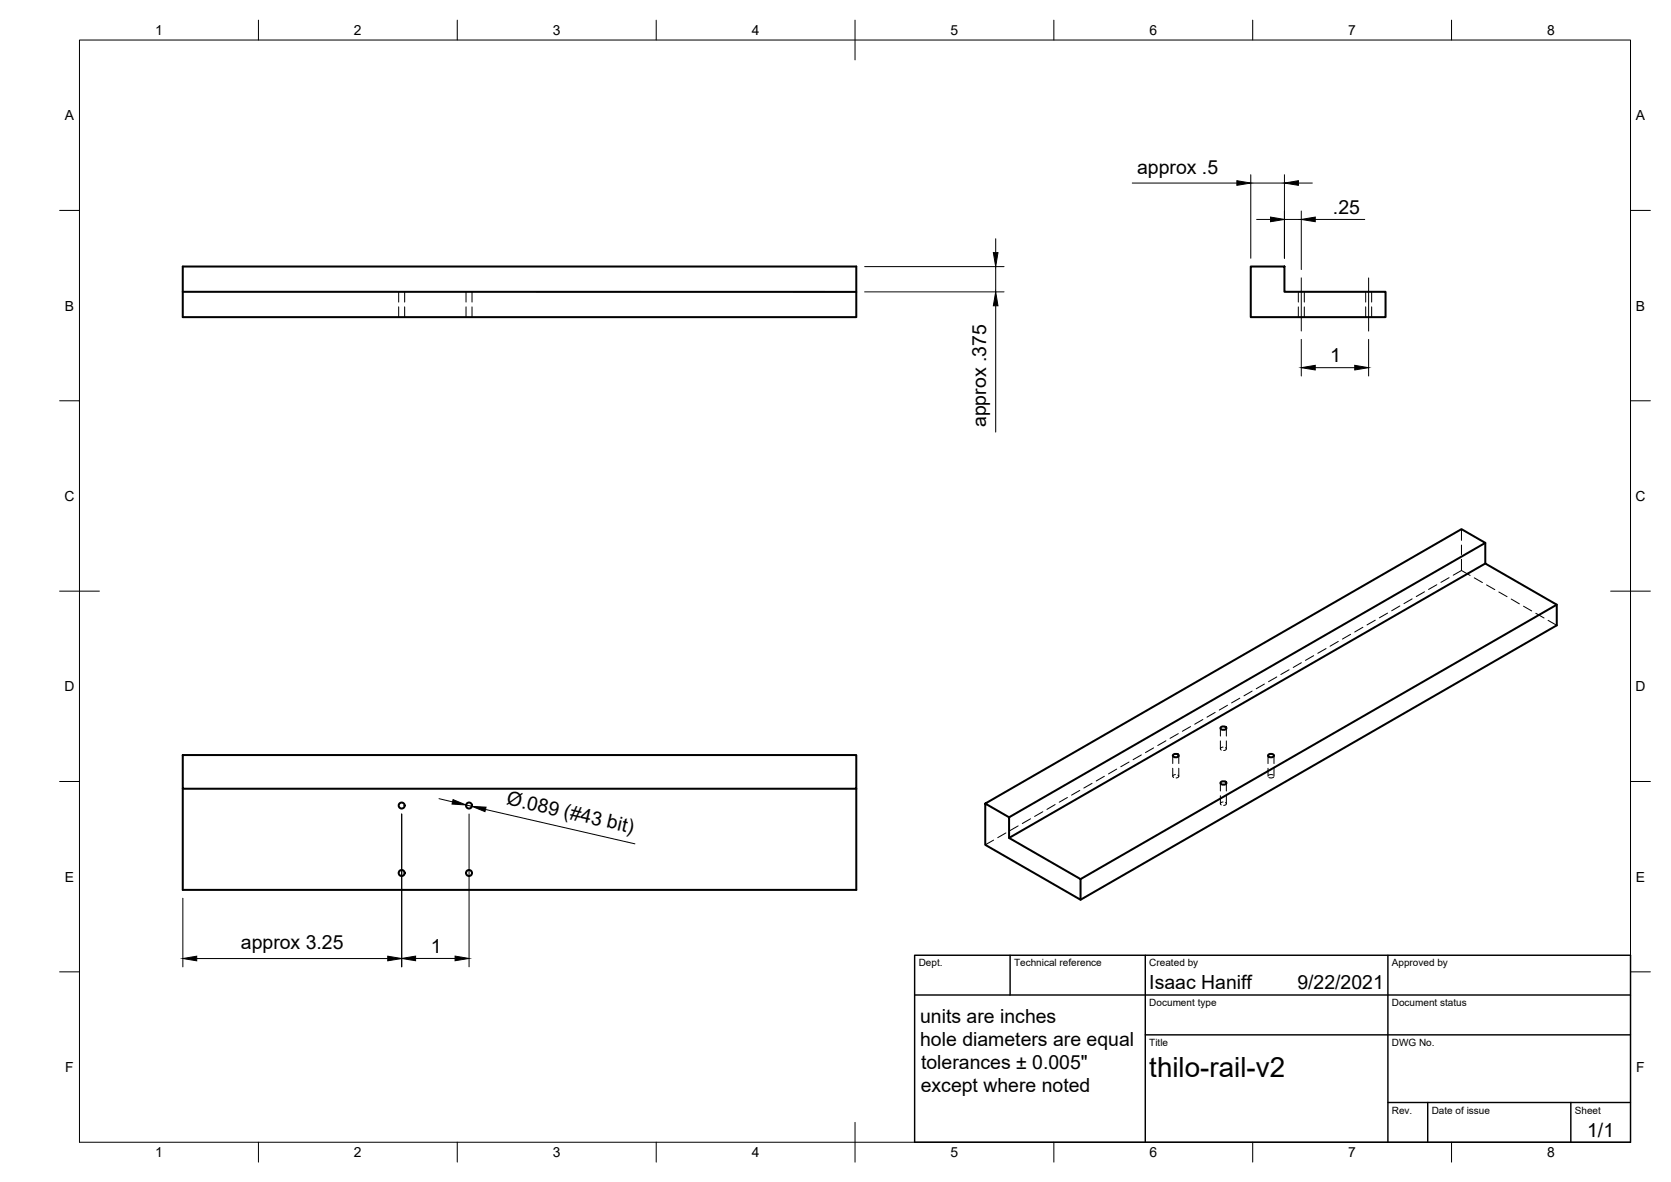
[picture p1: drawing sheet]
<svg xmlns="http://www.w3.org/2000/svg" width="420mm" height="297mm" viewBox="0 0 420 297" stroke-linecap="round" stroke-linejoin="round" font-family="sans-serif">
<!-- layer: Visible -->
<g fill="none" stroke="#000" stroke-width=".51">
<path d="M46 67h169.3v12.7h-169.3zM46 73.3h169.3M314.5 67h8.5v6.3h25.4v6.4h-33.9zM373.5 136.4v5.2l17.9 10.4v5.1l-119.7 69M373.5 141.6l-119.8 69M391.4 152l-119.7 68.9M46 189.7h169.3v8.5h-169.3zM46 198.2v25.4h169.3v-25.4M295.1 189.6l.5-.2a.58 .58 0 0 1 .8 .6l-.8 .3a.58 .58 0 0 1-.7-.5zM307.1 182.7l.5-.2a.58 .58 0 0 1 .8 .6l-.8 .3a.58 .58 0 0 1-.7-.5zM307.1 196.5l.5-.2a.58 .58 0 0 1 .8 .6l-.8 .3a.58 .58 0 0 1-.7-.5zM319.1 189.6l.5-.2a.58 .58 0 0 1 .7 .6l-.7 .3a.58 .58 0 0 1-.7-.5z"/>
<path d="M247.7 201.9l119.8-68.9 6 3.4-119.8 69-6-3.5v10.4l24 13.8v-5.2l-18-10.3v-5.2"/>
<circle cx="101" cy="219.4" r=".75"/>
<circle cx="101" cy="202.4" r=".75"/>
<circle cx="117.9" cy="202.4" r=".75"/>
<circle cx="117.9" cy="219.4" r=".75"/>
</g>
<!-- layer: Hidden -->
<g fill="none" stroke="#000" stroke-width=".25">
<path d="M100.2 73.3v2.6M100.2 77.1v2.6M101.7 73.3v2.6M101.7 77.1v2.6M117.2 73.3v2.6M117.2 77.1v2.6M118.7 73.3v2.6M118.7 77.1v2.6M326.5 73.3v2.6M326.5 77.1v2.6M328 73.3v2.6M328 77.1v2.6"/>
<path d="M343.4 73.3v2.6M343.4 77.1v2.6M344.9 73.3v2.6M344.9 77.1v2.6M367.5 133v2.8M367.5 137v2.4M339.6 159.4l-2.1 1.2M342.7 157.6l-2.1 1.2M345.8 155.9l-2.1 1.1M348.9 154.1l-2.1 1.2M352 152.3l-2.1 1.2M355.1 150.5l-2.1 1.2"/>
<path d="M358.2 148.7l-2.1 1.2M361.3 146.9l-2.1 1.2M364.4 145.2l-2.1 1.2M367.5 140.6v2.8l2.2 1.2M367.5 143.4l-2.1 1.2M370.7 145.2l2 1.2M373.8 147l2.1 1.2M376.9 148.8l2 1.2M380 150.5l2 1.3M383.1 152.3l2 1.2M386.2 154.1l2 1.2M389.3 155.9l2.1 1.2"/>
<path d="M305.5 179l-2 1.2M308.7 177.2l-2.1 1.2M311.7 175.5l-2 1.1M314.8 173.7l-2 1.2M317.9 171.9l-2 1.2M321 170.1l-2 1.2M324.1 168.3l-2 1.2M327.2 166.5l-2 1.2M330.3 164.8l-2 1.2M333.4 163l-2.1 1.2M336.5 161.2l-2.1 1.2M271.5 198.6l-2.1 1.2"/>
<path d="M274.6 196.9l-2.1 1.1M277.7 195.1l-2.1 1.2M280.8 193.3l-2.1 1.2M283.9 191.5l-2.1 1.2M287 189.7l-2.1 1.2M290.1 187.9l-2.1 1.2M293.2 186.2l-2.1 1.2M294.9 189.9v2M294.9 193.1v2M295.6 194.7h-.4a.33 .33 0 0 0-.3 .3 .33 .33 0 0 0 .2 .4M296.2 194.8a.43 .43 0 0 1 .1 .6 .43 .43 0 0 1-.6 .1M296.3 184.4l-2.1 1.2"/>
<path d="M296.4 189.9v2M296.4 193.1v2M299.4 182.6l-2.1 1.2M302.5 180.8l-2.1 1.2M306.9 183v2M306.9 186.2v2M306.9 196.8v2M306.9 200v2M307.5 187.8h-.2a.37 .37 0 0 0-.4 .3 .37 .37 0 0 0 .2 .4M308.1 187.9h.1a.44 .44 0 0 1 0 .6 .44 .44 0 0 1-.5 .1M308.4 183v2M308.4 186.2v2"/>
<path d="M308.4 196.8v2M308.4 200v2M318.8 189.9v2M318.8 193.1v2M320.1 194.8l-.5-.2-.7 .3M320.3 195.3l-.5 .2-.7-.1M320.3 189.9v2M320.3 193.1v2M249.8 211.1l-2.1 1.2M252.9 209.3l-2 1.2M256 207.5l-2 1.2M259.1 205.8l-2.1 1.2"/>
<path d="M262.2 204l-2.1 1.2M265.3 202.2l-2.1 1.2M268.4 200.4l-2.1 1.2M307.5 201.5l-.2 .1a.37 .37 0 0 0-.4 .2 .37 .37 0 0 0 .2 .5M308.1 201.7h.1a.44 .44 0 0 1 0 .6 .44 .44 0 0 1-.5 .1"/>
</g>
<!-- layer: Border -->
<g fill="none" stroke="#000" stroke-width=".25">
<path d="M20 10.1h390v276.9h-390zM65 5.1v5M115 5.1v5M165 5.1v5M215 5.1v10M265 5.1v5M315 5.1v5M365 5.1v5M15 52.9h5M410 52.9h5M15 100.7h5M410 100.7h5"/>
<path d="M15 148.6h10M405 148.6h10M15 196.4h5M410 196.4h5M15 244.2h5M410 244.2h5M65 287v5M115 287v5M165 287v5M215 282.1v9.9M265 287v5M315 287v5"/>
<path d="M365 287v5"/>
</g>
<!-- layer: TitleBlock -->
<path d="M230 240.1h180v46.9h-180zM230 250h180M254 240.1v9.9M288 240.1v46.9M349 240.1v46.9M288 260.1h122M349 277.1h61M359 277.1v9.9M395 277.1v9.9" fill="none" stroke="#000" stroke-width=".36"/>
<!-- layer: Dimensions -->
<g fill="none" stroke="#000" stroke-width=".25">
<path d="M250.4 60v3.5M284.7 46h26.3M314.5 43.9v21M314.5 46h8.5M316 55.1h3.5M323 43.9v21M323 55.1h4.2M326.5 46h3.5M327.2 53v14.7M330.7 55.1h12.5M217.4 67h35.1M217.4 73.3h35.1"/>
<path d="M250.4 67v6.3M250.4 76.8v31.8M327.2 85.3v9.2M330.7 92.4h9.9M344.1 85.3v9.2M101 204.6v38.4M110.4 200.7l3.4 .8M117.2 202.3l1.5 .3M117.9 204.6v38.4M122.1 203.4l37.5 8.7M46 225.7v17.3M49.5 240.9h48"/>
<path d="M104.5 240.9h9.9"/>
</g>
<g fill="#000" stroke="#000" stroke-width=".25">
<path d="M311 45.4l3.5 .6-3.5 .6zM319.5 54.6l3.5 .5-3.5 .6zM323 46l3.5-.6v1.2zM327.2 55.1l3.5-.5v1.1zM249.8 63.5h1.1l-.5 3.5zM250.4 73.3l.5 3.5h-1.1zM327.2 92.4l3.5-.6v1.2zM340.6 91.8l3.5 .6-3.5 .6zM113.9 200.9l3.3 1.4-3.5-.2zM118.7 202.6l3.5 .2-.3 1.2zM46 240.9l3.5-.6v1.2zM97.5 240.3l3.5 .6-3.5 .6z"/>
<path d="M101 240.9l3.5-.6v1.1zM114.4 240.3l3.5 .6-3.5 .5z"/>
</g>
<!-- layer: Center Lines -->
<path d="M327.2 69.8v13.4M344.1 69.8v13.4" fill="none" stroke="#000" stroke-width=".25"/>
<text font-size="7" x="289" y="270.6">thilo-rail-v2</text>
<g font-size="4.9">
<text x="285.9" y="43.6">approx .5</text>
<text x="335.2" y="53.7">.25</text>
<text x="334.5" y="91">1</text>
<text x="248" y="107.4" transform="rotate(-90 248 107.4)">approx .375</text>
<text x="127.2" y="202.1" transform="rotate(13 127.2 202.1)">Ø.089 (#43 bit)</text>
<text x="60.6" y="238.5">approx 3.25</text>
<text x="108.3" y="239.5">1</text>
<text x="289" y="248.5">Isaac Haniff</text>
<text x="326.2" y="248.5">9/22/2021</text>
<text x="231.4" y="257">units are inches</text>
<text x="231.4" y="262.8">hole diameters are equal</text>
<text x="231.6" y="268.7">tolerances ± 0.005&quot;</text>
<text x="231.5" y="274.5">except where noted</text>
<text x="399.1" y="285.7">1/1</text>
</g>
<g font-size="3.5">
<text x="39" y="8.8">1</text>
<text x="89" y="8.8">2</text>
<text x="139" y="8.8">3</text>
<text x="189" y="8.8">4</text>
<text x="239" y="8.8">5</text>
<text x="289" y="8.8">6</text>
<text x="339" y="8.8">7</text>
<text x="389" y="8.8">8</text>
<text x="16.3" y="30.2">A</text>
<text x="411.3" y="30.2">A</text>
<text x="16.3" y="78">B</text>
<text x="411.3" y="78">B</text>
<text x="16.2" y="125.9">C</text>
<text x="411.2" y="125.9">C</text>
<text x="16.2" y="173.7">D</text>
<text x="411.2" y="173.7">D</text>
<text x="16.3" y="221.6">E</text>
<text x="411.3" y="221.6">E</text>
<text x="16.4" y="269.4">F</text>
<text x="411.4" y="269.4">F</text>
<text x="39" y="290.8">1</text>
<text x="89" y="290.8">2</text>
<text x="139" y="290.8">3</text>
<text x="189" y="290.8">4</text>
<text x="239" y="290.8">5</text>
<text x="289" y="290.8">6</text>
<text x="339" y="290.8">7</text>
<text x="389" y="290.8">8</text>
</g>
<g font-size="2.5">
<text x="231" y="242.9">Dept.</text>
<text x="255" y="242.9">Technical reference</text>
<text x="289" y="242.9">Created by</text>
<text x="350" y="242.9">Approved by</text>
<text x="289" y="252.8">Document type</text>
<text x="350" y="252.8">Document status</text>
<text x="289" y="262.9">Title</text>
<text x="350" y="262.9">DWG No.</text>
<text x="350" y="279.9">Rev.</text>
<text x="360" y="279.9">Date of issue</text>
<text x="396" y="279.9">Sheet</text>
</g>
</svg>
